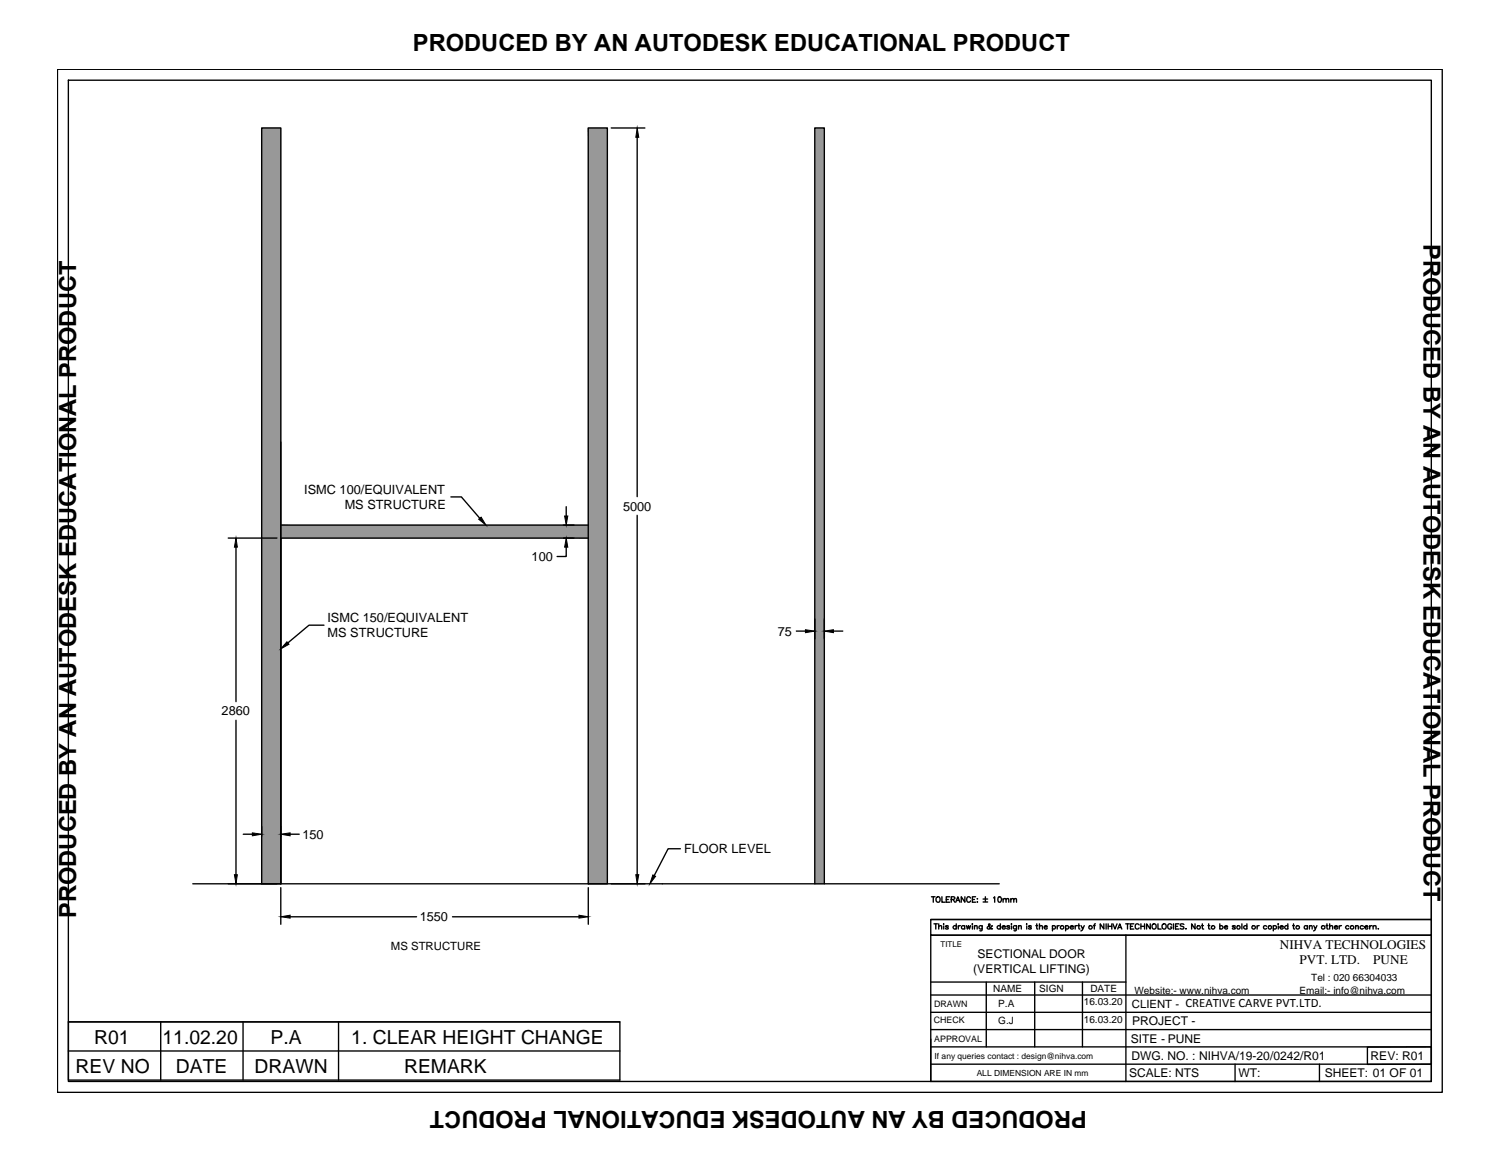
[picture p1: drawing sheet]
<svg xmlns="http://www.w3.org/2000/svg" width="279mm" height="216mm" viewBox="0 0 279 216" stroke-linecap="round" stroke-linejoin="round" font-family="sans-serif">
<!-- layer: 0 -->
<g fill="#989898" stroke="#989898" stroke-width=".19">
<path d="M109.5 23.8v140.7h3.6zM109.5 23.8h3.6v140.7z"/>
<path d="M48.7 23.8v76.3h3.6zM48.7 23.8h3.6v76.3z"/>
<path d="M48.7 100.1v64.4h3.6zM48.7 100.1h3.6v64.4z"/>
<path d="M52.3 97.7v2.4h57.2zM52.3 97.7h57.2v2.4z"/>
<path d="M151.7 23.8v140.7h1.7zM151.7 23.8h1.7v140.7z"/>
</g>
<g fill="none" stroke="#000" stroke-width=".25">
<path d="M10.7 12.9h257.8v190.4h-257.8zM12.7 14.9h253.7v186.4h-253.7zM109.5 23.8h3.6v140.7h-3.6zM113.8 23.8h6.2M118.6 25.6v66.8M52.3 97.7h57.2M52.3 82.2v82.3M83.9 92.5h2l3.4 4M105.4 94.3v1.7M118.6 95.9v66.9M42.5 100.1h9M43.9 101.8v28.8"/>
<path d="M60.3 116.4h-2.8l-3.9 3.3M104.9 100.1h1.9M105.4 101.8v1.8h-1.7M109.5 100.1h-57.2v64.4M148.2 117.5h1.7M151.7 115.2v3.7M153.4 115.2v3.7M155.1 117.5h1.8M43.9 134.1v28.7M45.3 155.3h1.7M48.7 153.8v1.8M54 155.3h1.7"/>
<path d="M126.6 158h-2.2l-2.6 5M35.9 164.5h150.1M48.7 164.5v-140.7h3.6v140.7M52.3 165.2v6.8M54 170.6h23.5M84.2 170.6h23.6M109.5 165.2v6.8M151.7 164.5v-140.7h1.7v140.7M173.3 171.1h93.1v30.2h-93.1v-27.2h93.1h-93.1zM173.4 166.9h.7M173.7 166.9v1M173.8 171.9h.7"/>
<path d="M174.2 171.9v1M174.3 167.1l.1-.2a.47 .47 0 0 1 .6 .5 .47 .47 0 0 1-.6 .5l-.2-.4zM174.7 172.5l.3-.2h.2l.1 .6M174.7 171.9v1M175.3 166.9v1h.6M175.6 172h.1M175.7 172.3v.6M176.1 167.4h.4M176.5 172.4l-.2-.1h-.2v.2l.4 .3-.2 .1-.3-.1M176.8 166.9h-.7v1h.7M177.1 167.4l.6-.1v-.3l-.6-.1v1M177.4 167.4l.3 .5"/>
<path d="M177.9 167.9l.4-1 .4 1M178 172.4a.33 .33 0 0 0-.5 0 .33 .33 0 0 0 0 .4 .33 .33 0 0 0 .5 0M178 171.9v1M178.1 167.6h.4M178.4 172.3v.6M178.8 172.3l-.4 .2M179.6 172.4a.33 .33 0 0 0-.5 0 .33 .33 0 0 0 0 .4 .33 .33 0 0 0 .5 0M179.6 172.3v.6M179.6 166.9v1l-.7-1v1M179.9 172.3l.2 .6 .2-.6 .2 .6 .2-.6M180.7 167.2a.37 .37 0 0 0-.5-.3 .37 .37 0 0 0-.3 .4v.2a.37 .37 0 0 0 .3 .4 .37 .37 0 0 0 .5-.2M181 172h.1"/>
<path d="M181 172.3v.6M181 167.4h.4M181.4 172.5l.2-.2h.2l.1 .6M181.4 172.3v.6M181.6 166.9h-.6v1h.6M181.9 167.8h.1M181.9 167.2h.1M182.8 172.3v.9h-.4M182.8 172.4a.33 .33 0 0 0-.5 0 .33 .33 0 0 0 0 .4 .33 .33 0 0 0 .5 0M183 167.9h.8M183 167.3h.8M183.4 166.9v.9"/>
<path d="M184.7 172.4l-.1-.1a.61 .61 0 0 1-.8 .5v-.3l.5-.2v-.2l-.2-.2-.1 .2 .1 .2 .4 .6 .2-.1M184.9 167.1l.3-.2v1M185.9 166.9a.47 .47 0 0 1 .5 .5 .47 .47 0 0 1-.5 .5l-.2-.4zM186.2 172.4a.33 .33 0 0 0-.5 0 .33 .33 0 0 0 0 .4 .33 .33 0 0 0 .5 0M186.2 171.9v1M186.5 172.5h.6a.34 .34 0 0 0-.5-.1 .34 .34 0 0 0 0 .5 .34 .34 0 0 0 .5-.1M186.7 167.5l.3-.3 .2 .1 .1 .6M186.7 167.2v.7M187.3 167.5l.1-.2h.3l.1 .6M187.9 172.4l-.2-.1-.3 .1 .5 .3v.2l-.5-.1M188.2 167.5l.2-.3 .3 .1v.6M188.2 167.2v.7"/>
<path d="M188.2 172h.1M188.3 172.3v.6M188.7 167.5l.2-.3 .3 .1v.6M189.2 172.3v.7l-.2 .3-.2-.1M189.2 172.4a.33 .33 0 0 0-.5 0 .33 .33 0 0 0 0 .4 .33 .33 0 0 0 .5 0M189.6 172.5l.2-.2h.3v.6M189.6 172.3v.6M191.1 172h.1M191.1 172.3v.6M192 172.4l-.2-.1h-.3v.2l.5 .3-.2 .1-.3-.1M192.8 172.3h.4M193 171.9v.8l.2 .2"/>
<path d="M193.5 172.5l.2-.2h.3v.6M193.5 171.9v1M194.4 172.5h.5a.31 .31 0 0 0-.4-.1 .31 .31 0 0 0 0 .5 .31 .31 0 0 0 .4-.1M195.9 172.4a.31 .31 0 0 1 .5 0 .31 .31 0 0 1 0 .4 .31 .31 0 0 1-.5 0M195.9 172.3v1M196.8 172.3v.6M197.2 172.3l-.4 .2M198.4 172.4a.31 .31 0 0 1 .4 0 .31 .31 0 0 1 0 .4 .31 .31 0 0 1-.4 0M198.4 172.3v1M199.2 172.5h.6a.33 .33 0 0 0-.5-.2 .33 .33 0 0 0-.1 .5 .33 .33 0 0 0 .5 .1l.1-.1M200.1 172.3v.6M200.5 172.3h-.2l-.2 .2"/>
<path d="M200.6 172.3h.4M200.8 171.9v.8l.2 .2M201.2 172.3l.3 .6 .3-.6M201.5 172.9l-.3 .4M203.5 172.3h.4M203.9 171.9l-.2 .2v.8M205.5 171.9v1l-.7-1v1M205.9 171.9v1M206.3 171.9v1M206.3 172.4h.7M207 171.9v1M207.2 171.9l.3 1 .4-1"/>
<path d="M208.1 172.9l.3-1 .4 1M208.2 172.6h.5M209.5 171.9h.7M209.6 174.1v27.2M209.9 171.9v1M210.4 172.4h.4M211.1 171.9h-.7v1h.7M212 172.2a.45 .45 0 0 0-.7 .2 .45 .45 0 0 0 .6 .5l.1-.2M212.4 172.4h.6M212.4 171.9v1M213 171.9v1M214.1 171.9v1l-.7-1v1"/>
<path d="M215.5 171.9v1h.6M218.1 172.2a.42 .42 0 0 0-.6-.1 .42 .42 0 0 0 0 .6 .42 .42 0 0 0 .6 0v-.2h-.2M218.4 171.9v1M218.8 172.4h.4M219.4 171.9h-.6v1h.6M220.4 172.1l-.3-.2-.4 .2 .1 .2 .5 .2 .1 .2-.3 .2-.4-.1M220.8 172.8h.1M222.4 171.9v1l-.6-1v1M223.7 172.3h.3M223.8 171.9v.8l.3 .2M224.9 172.3h.3M225 171.9v.8l.2 .2"/>
<path d="M227.1 172.4a.33 .33 0 0 1 .5 0 .33 .33 0 0 1 0 .4 .33 .33 0 0 1-.5 0M227.1 171.9v1M227.9 172.5h.6a.33 .33 0 0 0-.5-.1 .33 .33 0 0 0 0 .5 .33 .33 0 0 0 .5-.1M229.9 172.4l-.5-.1v.2l.5 .3-.2 .1-.3-.1M231.2 171.9v1M232.1 172.4a.33 .33 0 0 0-.5 0 .33 .33 0 0 0 0 .4 .33 .33 0 0 0 .5 0M232.1 171.9v1M234 172.3v.6M234.4 172.3h-.3l-.1 .2M235.8 172.4a.33 .33 0 0 0-.5 0 .33 .33 0 0 0 0 .4 .33 .33 0 0 0 .5 0M237 172.4a.33 .33 0 0 1 .5 0 .33 .33 0 0 1 0 .4 .33 .33 0 0 1-.5 0M237 172.3v1"/>
<path d="M237.9 172h.1M237.9 172.3v.6M238.3 172.5h.6a.34 .34 0 0 0-.6-.1 .34 .34 0 0 0 0 .5 .34 .34 0 0 0 .6-.1M239.7 172.4a.33 .33 0 0 0-.5 0 .33 .33 0 0 0 0 .4 .33 .33 0 0 0 .5 0M239.7 171.9v1M240.6 172.3h.3M240.8 171.9v.8l.2 .2M243.4 172.4a.33 .33 0 0 0-.5 0 .33 .33 0 0 0 0 .4 .33 .33 0 0 0 .5 0M243.4 172.3v.6M243.7 172.5l.3-.2h.2v.6M243.7 172.3v.6M244.5 172.3l.3 .6 .3-.6"/>
<path d="M244.8 172.9l-.3 .4M246.8 172.3h.4M247 171.9v.8l.3 .2M247.5 172.5l.3-.2h.2l.1 .6M247.5 171.9v1M248.4 172.5h.6a.34 .34 0 0 0-.5-.1 .34 .34 0 0 0 0 .5 .34 .34 0 0 0 .5-.1M249.3 172.3v.6M249.7 172.3h-.2l-.2 .2M251.1 172.4a.33 .33 0 0 0-.5 0 .33 .33 0 0 0 0 .4 .33 .33 0 0 0 .5 0M252.3 172.5l.2-.2h.3v.6M252.3 172.3v.6M253.8 172.4a.33 .33 0 0 0-.5 0 .33 .33 0 0 0 0 .4 .33 .33 0 0 0 .5 0"/>
<path d="M254.1 172.5h.5a.31 .31 0 0 0-.4-.1 .31 .31 0 0 0 0 .5 .31 .31 0 0 0 .4-.1M255 172.3v.6M255.3 172.3l-.3 .2M255.6 172.5l.2-.2h.3v.6M255.6 172.3v.6M256.6 172.8h.1M266.4 162.2v8.9h-93.1M12.7 190.2h102.7v10.8h-102.7zM12.7 195.6h102.7M12.7 190.2h102.7M29.9 190.2v10.8M45.2 190.2v10.8"/>
<path d="M63 190.2v10.8M173.3 194.8h93.1M173.3 191.6h93.1M173.3 188.4h93.1M173.3 185.2h93.1M173.3 182.8h36.3M173.3 198.1h93.1M183.6 182.8v12M192.6 182.8v12M201.5 182.8v12M229.9 198.1v3.2M245.6 198.1v3.2"/>
<path d="M254.5 194.9l11.9-.1v3.3h-11.9z"/>
<circle cx="197.7" cy="172.6" r=".33"/>
<circle cx="203" cy="172.6" r=".32"/>
<circle cx="214.8" cy="172.4" r=".46"/>
<circle cx="216.7" cy="172.4" r=".46"/>
<circle cx="223.1" cy="172.6" r=".32"/>
<circle cx="225.8" cy="172.6" r=".32"/>
<circle cx="230.5" cy="172.6" r=".32"/>
<circle cx="233.3" cy="172.6" r=".33"/>
<circle cx="236.4" cy="172.6" r=".32"/>
<circle cx="241.6" cy="172.6" r=".33"/>
<circle cx="246.3" cy="172.6" r=".33"/>
<circle cx="251.7" cy="172.6" r=".33"/>
</g>
<g fill="#000" stroke="#000" stroke-width=".19">
<path d="M118.6 23.8l.3 1.8h-.6zM89.1 96.6l.5-.3 .9 1.4zM105.1 96h.6l-.3 1.7zM43.9 100.1l.3 1.7h-.6zM53.4 119.5l.4 .4-1.5 .9zM105.4 100.1l.3 1.7h-.6zM149.9 117.2l1.8 .3-1.8 .3zM153.4 117.5l1.7-.3v.6zM47 155l1.7 .3-1.7 .3zM52.3 155.3l1.7-.3v.6zM43.6 162.8h.6l-.3 1.7zM52.3 170.6l1.7-.3v.6z"/>
<path d="M107.8 170.3l1.7 .3-1.7 .3zM118.3 162.8h.6l-.3 1.7zM121.5 162.8l.5 .3-1 1.4z"/>
</g>
<g font-size="4.4">
<text x="76.9" y="9.5">PRODUCED BY AN AUTODESK EDUCATIONAL PRODUCT</text>
<text x="265" y="45.4" transform="rotate(90 265 45.4)">PRODUCED BY AN AUTODESK EDUCATIONAL PRODUCT</text>
<text x="14.2" y="170.8" transform="rotate(-90 14.2 170.8)">PRODUCED BY AN AUTODESK EDUCATIONAL PRODUCT</text>
<text x="202.3" y="206.8" transform="rotate(180 202.3 206.8)">PRODUCED BY AN AUTODESK EDUCATIONAL PRODUCT</text>
</g>
<g font-size="3.6">
<text x="17.5" y="194.3">R01</text>
<text x="30.3" y="194.3">11.02.20</text>
<text x="50.4" y="194.3">P.A</text>
<text x="65.4" y="194.3">1. CLEAR HEIGHT CHANGE</text>
<text x="14.1" y="199.8">REV NO</text>
<text x="32.8" y="199.7">DATE</text>
<text x="47.4" y="199.7">DRAWN</text>
<text x="75.2" y="199.7">REMARK</text>
</g>
<g font-size="2.5">
<text x="238.2" y="176.7">NIHVA TECHNOLOGIES</text>
<text x="241.9" y="179.5">PVT. LTD.</text>
<text x="255.6" y="179.5">PUNE</text>
</g>
<g font-size="2.4">
<text x="56.6" y="91.9">ISMC 100/EQUIVALENT</text>
<text x="64.2" y="94.8">MS STRUCTURE</text>
<text x="116" y="95">5000</text>
<text x="99" y="104.4">100</text>
<text x="60.9" y="115.8">ISMC 150/EQUIVALENT</text>
<text x="61" y="118.6">MS STRUCTURE</text>
<text x="144.8" y="118.3">75</text>
<text x="41.3" y="133.2">2860</text>
<text x="56.3" y="156.1">150</text>
<text x="127.3" y="158.8">FLOOR LEVEL</text>
<text x="78.1" y="171.4">1550</text>
</g>
<g font-size="2.2">
<text x="182" y="178.4">SECTIONAL DOOR</text>
<text x="181.2" y="181.1">(VERTICAL LIFTING)</text>
<text x="210.7" y="190.8">PROJECT -</text>
<text x="210.5" y="194">SITE - PUNE</text>
<text x="210.6" y="197.2">DWG. NO. : NIHVA/19-20/0242/R01</text>
<text x="255.1" y="197.3">REV: R01</text>
<text x="210.2" y="200.5">SCALE: NTS</text>
<text x="230.5" y="200.4">WT:</text>
<text x="246.6" y="200.5">SHEET: 01 OF 01</text>
</g>
<g font-size="2.1">
<text x="72.8" y="176.9">MS STRUCTURE</text>
<text x="210.7" y="187.5">CLIENT - CREATIVE CARVE PVT.LTD.</text>
</g>
<g font-size="1.9">
<text x="184.9" y="184.7">NAME</text>
<text x="193.4" y="184.6">SIGN</text>
<text x="203" y="184.6">DATE</text>
<text x="211.2" y="185">Website:- www.nihva.com</text>
<text x="241.9" y="185">Email:- info@nihva.com</text>
<text x="244.1" y="182.6">Tel : 020 66304033</text>
<text x="185.8" y="187.4">P.A</text>
<text x="185.8" y="190.6">G.J</text>
<text x="201.7" y="187.1">16.03.20</text>
<text x="201.7" y="190.3">16.03.20</text>
</g>
<g font-size="1.7">
<text x="173.8" y="190.3">CHECK</text>
<text x="173.9" y="187.5">DRAWN</text>
<text x="173.9" y="194">APPROVAL</text>
</g>
<g font-size="1.6">
<text x="174" y="197.2">If any queries contact : design@nihva.com</text>
<text x="181.8" y="200.2">ALL DIMENSION ARE IN mm</text>
</g>
<text font-size="1.5" x="175.1" y="176.3">TITLE</text>
</svg>
